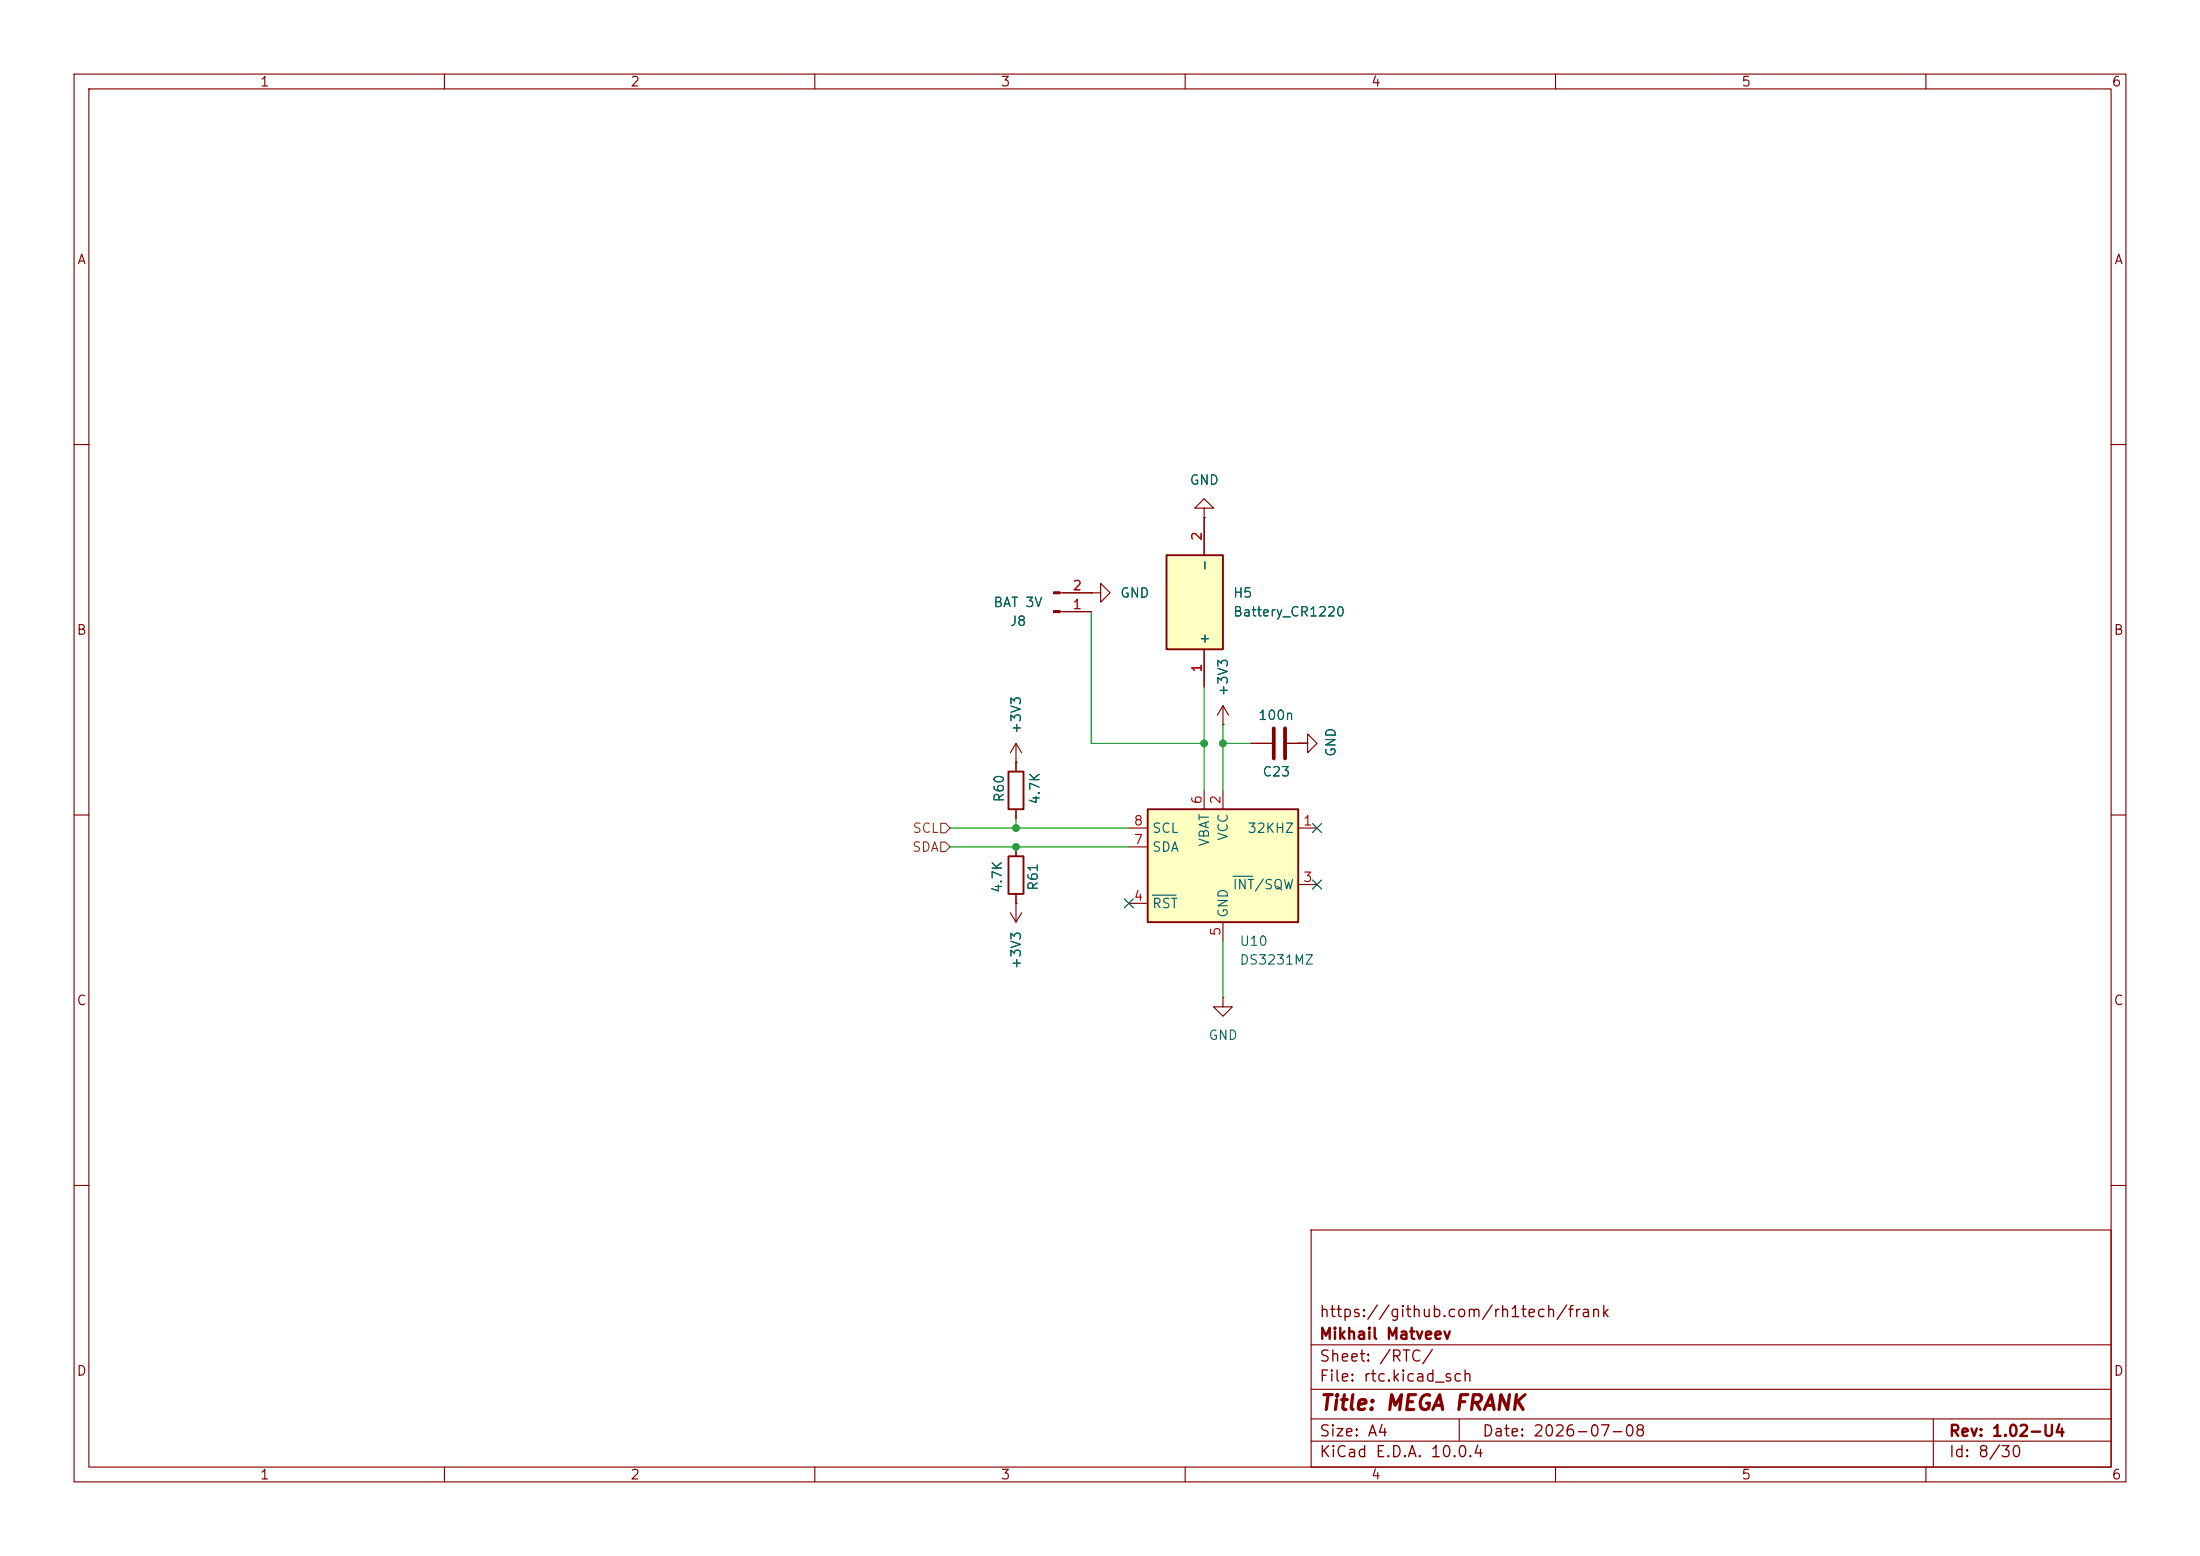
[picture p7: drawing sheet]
<svg xmlns="http://www.w3.org/2000/svg" width="297mm" height="210mm" viewBox="0 0 297 210" stroke-linecap="round" stroke-linejoin="round" font-family="sans-serif">
<g fill="none" stroke="#840000" stroke-width=".15">
<path d="M10 10h277v190h-277zM12 12h273v186h-273zM60 10v2M110 10v2M160 10v2M210 10v2M260 10v2M10 60h2M285 60h2M10 110h2M285 110h2M10 160h2"/>
<path d="M177 166h108v32h-108zM285 160h2M60 198v2M110 198v2M160 198v2M177 194.5h108M177 191.5h108M177 187.5h108M177 181.5h108M197 191.5v3M210 198v2M260 198v2"/>
<path d="M261 191.5v6.5"/>
</g>
<path d="M154.9 109.2h20.4v15.3h-20.4z" fill="#ffffc2"/>
<path d="M136.1 115.6h2.1v5.1h-2.1zM136.1 104.1h2.1v5.1h-2.1zM154.9 109.2h20.4v15.3h-20.4z" fill="none" stroke="#840000" stroke-width=".25"/>
<g fill="none" stroke="#840000" stroke-width=".15">
<path d="M162.6 68.6h1.2l-1.2-1.3-1.3 1.3h1.3v1.3M162.6 69.9h.1M143.1 82.6h4.2M143.1 80h4.2M147.3 80h1.3v-1.3l1.3 1.3-1.3 1.3v-1.3M147.3 80h.1M165.1 97.8h.1M165.1 95.3v2.5M165.1 95.3l-.8 1.2M165.1 95.3l.8 1.2M137.2 102.9h.1M137.2 100.3v3.8"/>
<path d="M137.2 109.2v1.3M137.2 114.3v1.3M137.2 100.3l-.8 1.3M137.2 100.3l.7 1.3M152.4 111.8h2.5M152.4 114.3h2.5M162.6 106.7v2.5M165.1 106.7v2.5M168.9 100.3h2.8M173.7 100.3h2.8v1.3l1.3-1.3-1.3-1.2v1.2h-1.2M175.3 100.3h.1M175.3 111.8h2.5"/>
<path d="M175.3 119.4h2.5M136.4 123.2l.8 1.3M137.2 121.9h.1M137.2 120.7v3.8M137.9 123.2l-.7 1.3M152.4 121.9h2.5M165.1 124.5v2.5"/>
</g>
<path d="M166.5 118.3h2.6M155.6 120.8h3.2" fill="none" stroke="#006464" stroke-width=".15"/>
<path d="M172 98.3v4.1M173.5 98.3v4.1" fill="none" stroke="#840000" stroke-width=".51"/>
<g fill="#840000" stroke="#840000" stroke-width=".15">
<path d="M142.2 82.4h.9v.3h-.9z"/>
<path d="M142.2 79.9h.9v.2h-.9z"/>
</g>
<path d="M157.5 74.9h7.6v12.7h-7.6z" fill="#ffffc2"/>
<path d="M157.5 74.9h7.6v12.7h-7.6z" fill="none" stroke="#840000" stroke-width=".25"/>
<g fill="none" stroke="#840000" stroke-width=".15">
<path d="M162.6 69.9h.1M162.6 69.9v5M143.5 82.6h3.8M143.5 80h3.8M147.3 80h.1M162.6 87.6v5.1M165.1 97.8h.1M137.2 102.9h.1M137.2 102.9v1.2M137.2 109.2v1.3M137.2 114.3v1.3M168.9 100.3h2.8"/>
<path d="M173.7 100.3h2.8M175.3 100.3h.1M137.2 121.9h.1M137.2 120.7v1.2M165.1 134.6v1.3h1.3l-1.3 1.3-1.3-1.3h1.3M165.1 134.6h.1"/>
</g>
<path d="M127 113.7h.6l.7 .6-.7 .6h-.6zM127 111.1h.6l.7 .7-.7 .6h-.6z" fill="none" stroke="#725600" stroke-width=".15"/>
<path d="M147.3 82.6v17.7h15.3M162.6 92.7v14M165.1 97.8v8.9M128.3 111.8h24.1M128.3 114.3h24.1M137.2 110.5v1.3M165.1 100.3h3.8M175.3 100.3h1.2M165.1 127v7.6" fill="none" stroke="#009600" stroke-width=".15"/>
<path d="M177.2 118.8l1.2 1.2M177.2 111.2l1.2 1.2M178.4 118.8l-1.2 1.2M178.4 111.2l-1.2 1.2M151.8 121.3l1.2 1.2M153 121.3l-1.2 1.2" fill="none" stroke="#000084" stroke-width=".15"/>
<g fill="#009600" stroke="#009600" stroke-width=".14">
<circle cx="137.2" cy="111.8" r=".46"/>
<circle cx="162.6" cy="100.3" r=".46"/>
<circle cx="165.1" cy="100.3" r=".46"/>
<circle cx="137.2" cy="114.3" r=".46"/>
</g>
<text font-size="2" fill="#840000" x="178" y="190.8">Title: MEGA FRANK</text>
<g font-size="1.5" fill="#840000">
<text x="178" y="178.2">https://github.com/rh1tech/frank</text>
<text x="178" y="184.2">Sheet: /RTC/</text>
<text x="178" y="181.2">Mikhail Matveev</text>
<text x="178" y="186.9">File: rtc.kicad_sch</text>
<text x="178" y="197.1">KiCad E.D.A. 10.0.4</text>
<text x="178" y="194.3">Size: A4</text>
<text x="200" y="194.3">Date: 2026-07-08</text>
<text x="263" y="194.3">Rev: 1.02-U4</text>
<text x="263" y="197.1">Id: 8/30</text>
</g>
<g font-size="1.3" fill="#840000">
<text x="35" y="12">1</text>
<text x="85" y="12">2</text>
<text x="135" y="12">3</text>
<text x="185" y="12">4</text>
<text x="235" y="12">5</text>
<text x="285" y="12">6</text>
<text x="10.3" y="36">A</text>
<text x="285.3" y="36">A</text>
<text x="10.3" y="86">B</text>
<text x="285.3" y="86">B</text>
<text x="10.3" y="136">C</text>
<text x="285.3" y="136">C</text>
<text x="10.3" y="186">D</text>
<text x="285.3" y="186">D</text>
<text x="35" y="200">1</text>
<text x="85" y="200">2</text>
<text x="135" y="200">3</text>
<text x="185" y="200">4</text>
<text x="235" y="200">5</text>
<text x="285" y="200">6</text>
</g>
<g font-size="1.3" fill="#006464">
<text x="160.5" y="65.7">GND</text>
<text x="163.5" y="77.2" transform="rotate(-90 163.5 77.2)">-</text>
<text x="134" y="82.3">BAT 3V</text>
<text x="151.1" y="81">GND</text>
<text x="166.4" y="81">H5</text>
<text x="166.4" y="83.5">Battery_CR1220</text>
<text x="136.2" y="84.8">J8</text>
<text x="163.5" y="87.1" transform="rotate(-90 163.5 87.1)">+</text>
<text x="166.1" y="94.1" transform="rotate(-90 166.1 94.1)">+3V3</text>
<text x="138.1" y="99.2" transform="rotate(-90 138.1 99.2)">+3V3</text>
<text x="169.8" y="97.5">100n</text>
<text x="170.3" y="105.1">C23</text>
<text x="180.6" y="102.2" transform="rotate(-90 180.6 102.2)">GND</text>
<text x="135.8" y="108.4" transform="rotate(-90 135.8 108.4)">R60</text>
<text x="140.7" y="108.7" transform="rotate(-90 140.7 108.7)">4.7K</text>
<text x="155.4" y="112.7">SCL</text>
<text x="166.1" y="113.6" transform="rotate(-90 166.1 113.6)">VCC</text>
<text x="168.3" y="112.7">32KHZ</text>
<text x="155.4" y="115.3">SDA</text>
<text x="163.5" y="114.3" transform="rotate(-90 163.5 114.3)">VBAT</text>
<text x="135.6" y="120.6" transform="rotate(-90 135.6 120.6)">4.7K</text>
<text x="140.4" y="120.3" transform="rotate(-90 140.4 120.3)">R61</text>
<text x="155.4" y="122.9">RST</text>
<text x="166.1" y="124" transform="rotate(-90 166.1 124)">GND</text>
<text x="166.3" y="120.4">INT/SQW</text>
<text x="138.1" y="130.9" transform="rotate(-90 138.1 130.9)">+3V3</text>
<text x="167.3" y="128">U10</text>
<text x="167.3" y="130.5">DS3231MZ</text>
<text x="163.1" y="140.7">GND</text>
</g>
<g font-size="1.3" fill="#a90000">
<text x="162.5" y="73.1" transform="rotate(-90 162.5 73.1)">2</text>
<text x="144.7" y="82.5">1</text>
<text x="144.7" y="80">2</text>
<text x="162.5" y="90.9" transform="rotate(-90 162.5 90.9)">1</text>
<text x="153" y="111.7">8</text>
<text x="162.5" y="108.7" transform="rotate(-90 162.5 108.7)">6</text>
<text x="165.1" y="108.7" transform="rotate(-90 165.1 108.7)">2</text>
<text x="175.8" y="111.7">1</text>
<text x="153" y="114.3">7</text>
<text x="175.8" y="119.4">3</text>
<text x="153" y="121.9">4</text>
<text x="165.1" y="126.4" transform="rotate(-90 165.1 126.4)">5</text>
</g>
<g font-size="1.3" fill="#725600">
<text x="123.1" y="112.7">SCL</text>
<text x="123" y="115.3">SDA</text>
</g>
</svg>
